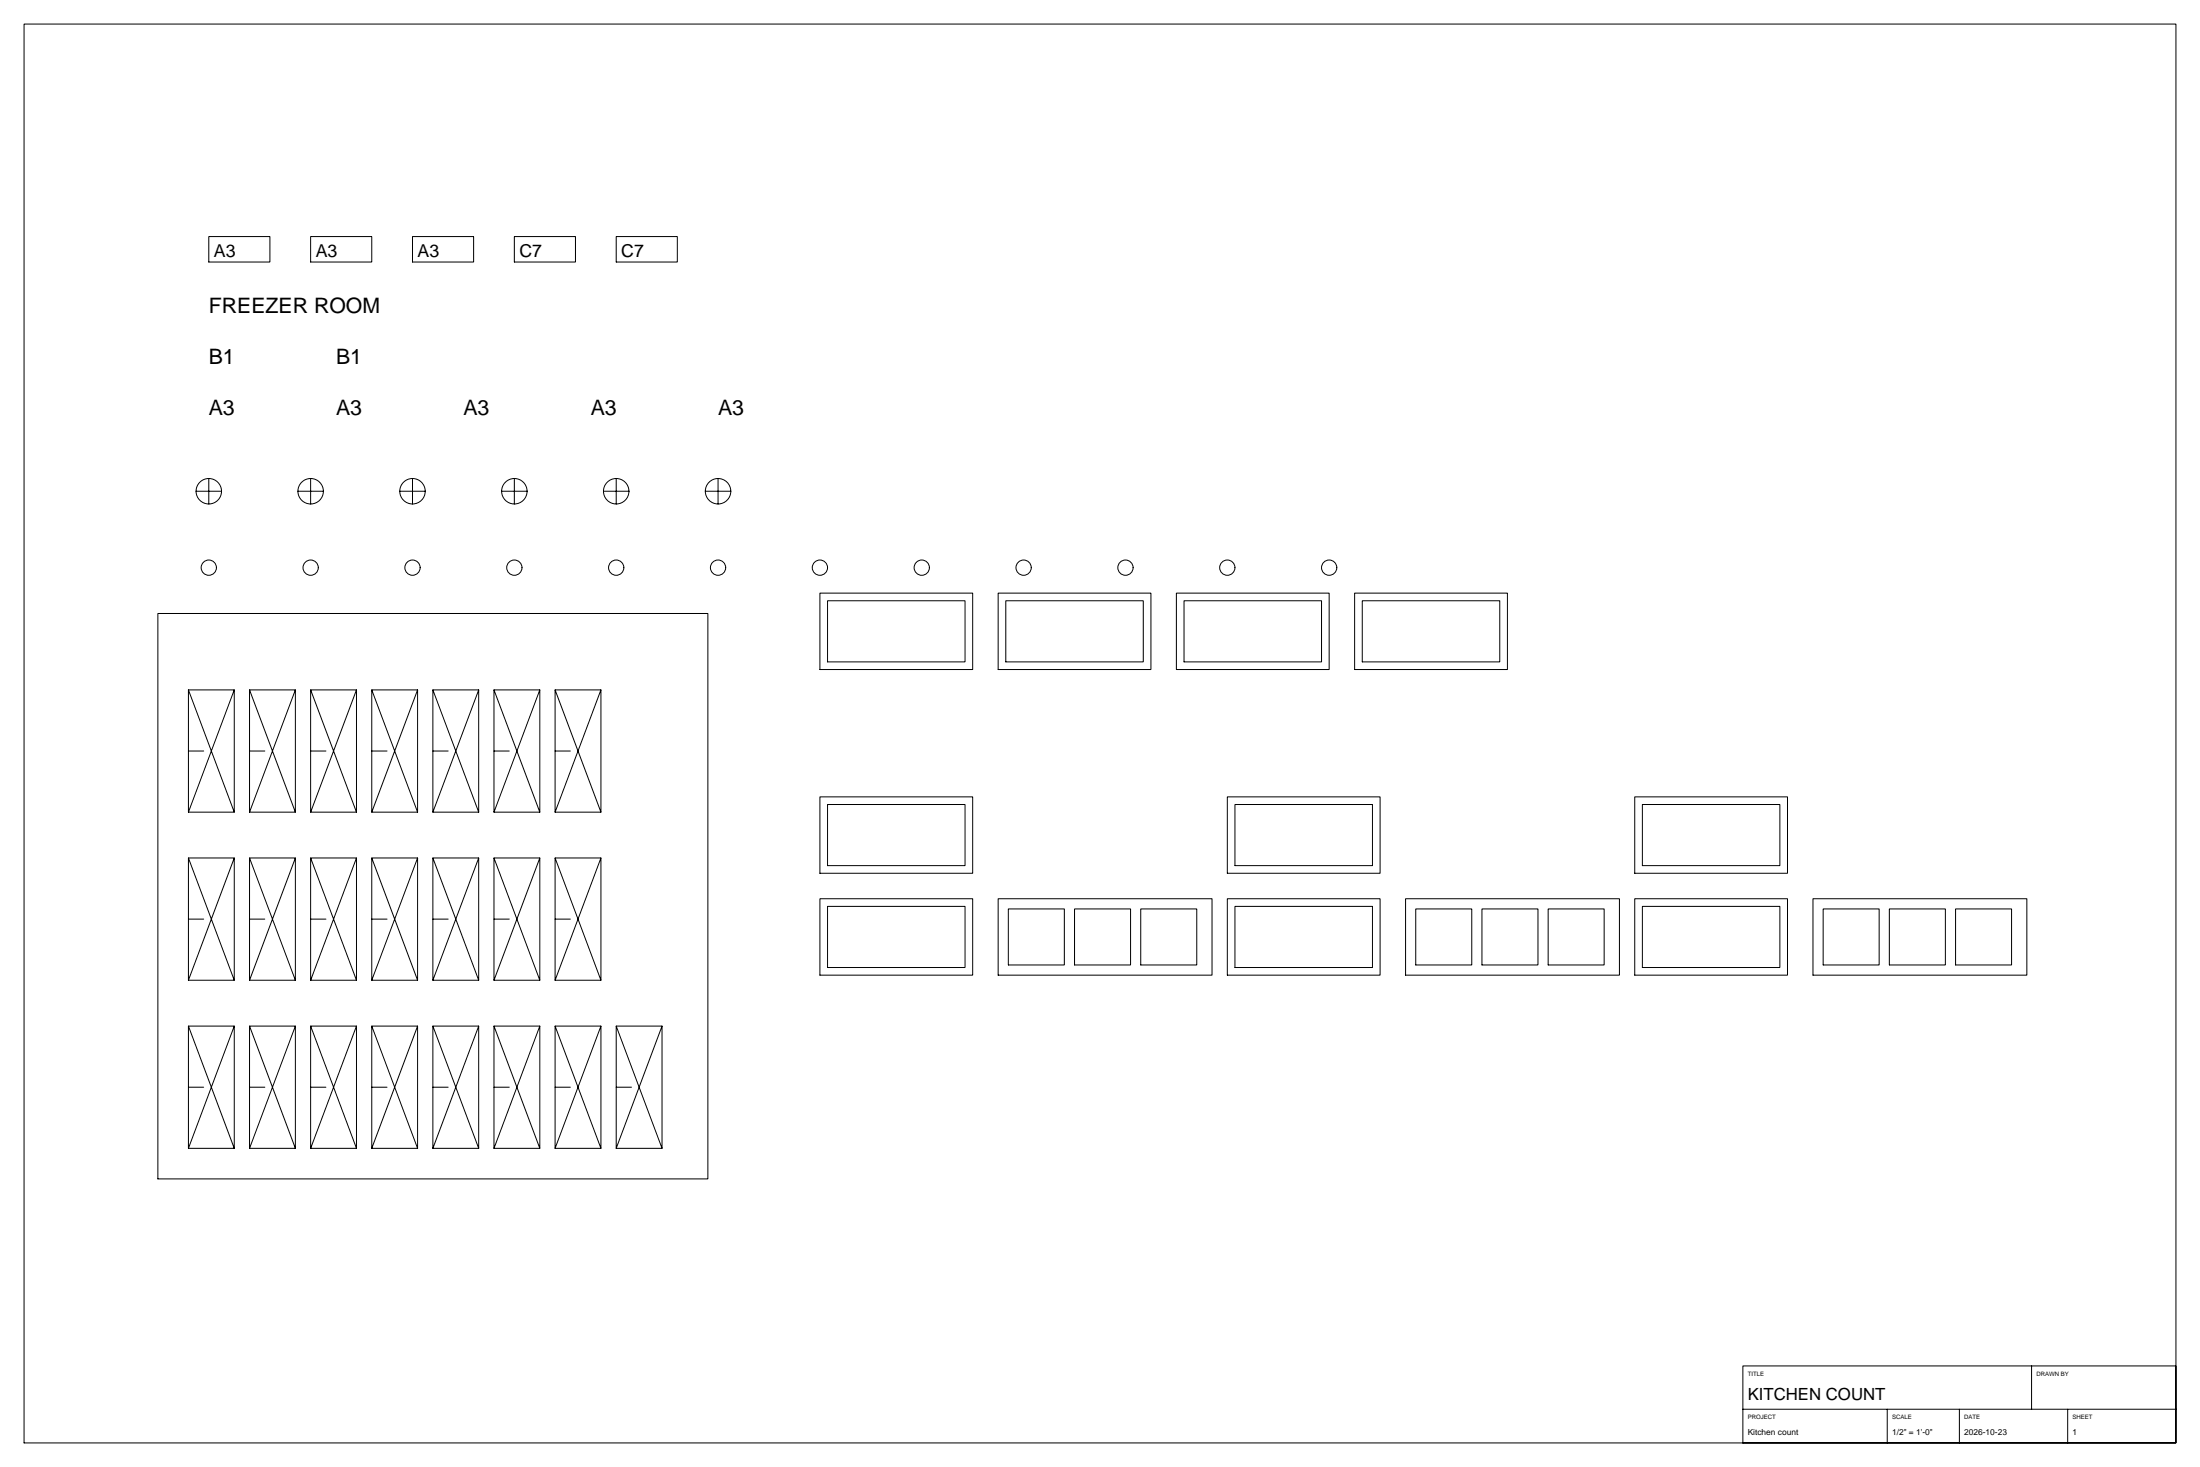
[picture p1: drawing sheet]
<svg xmlns="http://www.w3.org/2000/svg" width="914mm" height="610mm" viewBox="0 0 914 610" stroke-linecap="round" stroke-linejoin="round" font-family="sans-serif">
<g fill="none" stroke="#000" stroke-width=".42">
<path d="M10 10h894.4v589.6h-894.4zM86.8 98.3h25.4v10.6h-25.4zM129.1 98.3h25.4v10.6h-25.4zM171.5 98.3h25.4v10.6h-25.4zM213.8 98.3h25.4v10.6h-25.4zM256.1 98.3h25.4v10.6h-25.4zM86.8 198.8v10.6M129.1 198.8v10.6M171.5 198.8v10.6M213.8 198.8v10.6M256.1 198.8v10.6M298.5 198.8v10.6"/>
<path d="M81.5 204.1h10.6M123.8 204.1h10.6M166.2 204.1h10.5M208.5 204.1h10.6M250.8 204.1h10.6M293.2 204.1h10.5M65.6 254.9h228.6v235h-228.6zM340.8 246.5h63.5v31.7h-63.5zM344 249.6h57.1v25.4h-57.1zM414.9 246.5h63.5v31.7h-63.5zM418 249.6h57.2v25.4h-57.2zM489 246.5h63.5v31.7h-63.5z"/>
<path d="M492.1 249.6h57.2v25.4h-57.2zM563 246.5h63.5v31.7h-63.5zM566.2 249.6h57.2v25.4h-57.2zM78.3 286.7l19.1 50.8M97.4 286.7l-19.1 50.8v-50.8h19.1v50.8h-19.1M103.7 286.7l19.1 50.8M122.8 286.7l-19.1 50.8v-50.8h19.1v50.8h-19.1M129.1 286.7l19.1 50.8M148.2 286.7l-19.1 50.8v-50.8h19.1v50.8h-19.1M154.5 286.7l19.1 50.8M173.6 286.7l-19.1 50.8v-50.8h19.1v50.8h-19.1M179.9 286.7l19.1 50.8"/>
<path d="M199 286.7l-19.1 50.8v-50.8h19.1v50.8h-19.1M205.3 286.7l19.1 50.8M224.4 286.7l-19.1 50.8v-50.8h19.1v50.8h-19.1M230.7 286.7l19.1 50.8M249.8 286.7l-19.1 50.8v-50.8h19.1v50.8h-19.1M78.3 312.1h6.4M103.7 312.1h6.4M129.1 312.1h6.4M154.5 312.1h6.4M179.9 312.1h6.4M205.3 312.1h6.4M230.7 312.1h6.4"/>
<path d="M340.8 331.1h63.5v31.8h-63.5zM344 334.3h57.1v25.4h-57.1zM510.1 331.1h63.5v31.8h-63.5zM513.3 334.3h57.1v25.4h-57.1zM679.5 331.1h63.5v31.8h-63.5zM682.6 334.3h57.2v25.4h-57.2zM78.3 356.5l19.1 50.8M97.4 356.5l-19.1 50.8v-50.8h19.1v50.8h-19.1M103.7 356.5l19.1 50.8M122.8 356.5l-19.1 50.8v-50.8h19.1v50.8h-19.1M129.1 356.5l19.1 50.8M148.2 356.5l-19.1 50.8v-50.8h19.1v50.8h-19.1"/>
<path d="M154.5 356.5l19.1 50.8M173.6 356.5l-19.1 50.8v-50.8h19.1v50.8h-19.1M179.9 356.5l19.1 50.8M199 356.5l-19.1 50.8v-50.8h19.1v50.8h-19.1M205.3 356.5l19.1 50.8M224.4 356.5l-19.1 50.8v-50.8h19.1v50.8h-19.1M230.7 356.5l19.1 50.8M249.8 356.5l-19.1 50.8v-50.8h19.1v50.8h-19.1M340.8 373.5h63.5v31.7h-63.5zM344 376.6h57.1v25.4h-57.1zM414.9 373.5h88.9v31.7h-88.9zM419.1 377.7h23.3v23.3h-23.3z"/>
<path d="M446.6 377.7h23.3v23.3h-23.3zM474.1 377.7h23.3v23.3h-23.3zM510.1 373.5h63.5v31.7h-63.5zM513.3 376.6h57.1v25.4h-57.1zM584.2 373.5h88.9v31.7h-88.9zM588.4 377.7h23.3v23.3h-23.3zM616 377.7h23.2v23.3h-23.2zM643.5 377.7h23.3v23.3h-23.3zM679.5 373.5h63.5v31.7h-63.5zM682.6 376.6h57.2v25.4h-57.2zM753.5 373.5h88.9v31.7h-88.9zM757.8 377.7h23.3v23.3h-23.3z"/>
<path d="M785.3 377.7h23.3v23.3h-23.3zM812.8 377.7h23.3v23.3h-23.3zM78.3 381.9h6.4M103.7 381.9h6.4M129.1 381.9h6.4M154.5 381.9h6.4M179.9 381.9h6.4M205.3 381.9h6.4M230.7 381.9h6.4M78.3 426.4l19.1 50.8M97.4 426.4l-19.1 50.8v-50.8h19.1v50.8h-19.1M103.7 426.4l19.1 50.8"/>
<path d="M122.8 426.4l-19.1 50.8v-50.8h19.1v50.8h-19.1M129.1 426.4l19.1 50.8M148.2 426.4l-19.1 50.8v-50.8h19.1v50.8h-19.1M154.5 426.4l19.1 50.8M173.6 426.4l-19.1 50.8v-50.8h19.1v50.8h-19.1M179.9 426.4l19.1 50.8M199 426.4l-19.1 50.8v-50.8h19.1v50.8h-19.1M205.3 426.4l19.1 50.8M224.4 426.4l-19.1 50.8v-50.8h19.1v50.8h-19.1M230.7 426.4l19.1 50.8M249.8 426.4l-19.1 50.8v-50.8h19.1v50.8h-19.1M256.1 426.4l19.1 50.8"/>
<path d="M275.2 426.4l-19.1 50.8v-50.8h19.1v50.8h-19.1M78.3 451.8h6.4M103.7 451.8h6.4M129.1 451.8h6.4M154.5 451.8h6.4M179.9 451.8h6.4M205.3 451.8h6.4M230.7 451.8h6.4M256.1 451.8h6.4M724.4 567.6h180v32h-180zM844.4 567.6v18M724.4 585.6h180"/>
<path d="M784.4 585.6v14M814.4 585.6v14M859.4 585.6v14"/>
<circle cx="86.8" cy="204.1" r="5.3"/>
<circle cx="129.1" cy="204.1" r="5.3"/>
<circle cx="171.4" cy="204.1" r="5.3"/>
<circle cx="213.8" cy="204.1" r="5.3"/>
<circle cx="256.1" cy="204.1" r="5.3"/>
<circle cx="298.4" cy="204.1" r="5.3"/>
<circle cx="86.8" cy="235.9" r="3.2"/>
<circle cx="129.1" cy="235.9" r="3.2"/>
<circle cx="171.4" cy="235.9" r="3.2"/>
<circle cx="213.8" cy="235.9" r="3.2"/>
<circle cx="256.1" cy="235.9" r="3.2"/>
<circle cx="298.4" cy="235.9" r="3.2"/>
<circle cx="340.8" cy="235.9" r="3.2"/>
<circle cx="383.1" cy="235.9" r="3.2"/>
<circle cx="425.4" cy="235.9" r="3.2"/>
<circle cx="467.8" cy="235.9" r="3.2"/>
<circle cx="510.1" cy="235.9" r="3.2"/>
<circle cx="552.4" cy="235.9" r="3.2"/>
</g>
<g font-size="8.8">
<text x="86.8" y="130">FREEZER ROOM</text>
<text x="86.8" y="151.2">B1</text>
<text x="139.7" y="151.2">B1</text>
<text x="86.8" y="172.4">A3</text>
<text x="139.7" y="172.4">A3</text>
<text x="192.6" y="172.4">A3</text>
<text x="245.5" y="172.4">A3</text>
<text x="298.5" y="172.4">A3</text>
</g>
<g font-size="7.4">
<text x="88.9" y="106.8">A3</text>
<text x="131.2" y="106.8">A3</text>
<text x="173.6" y="106.8">A3</text>
<text x="215.9" y="106.8">C7</text>
<text x="258.2" y="106.8">C7</text>
</g>
<text font-size="7" x="726.4" y="581.6">KITCHEN COUNT</text>
<g font-size="3.5">
<text x="726.4" y="596.1">Kitchen count</text>
<text x="786.4" y="596.1">1/2&quot; = 1'-0&quot;</text>
<text x="816.4" y="596.1">2026-10-23</text>
<text x="861.4" y="596.1">1</text>
</g>
<g font-size="2.5">
<text x="726.4" y="571.6">TITLE</text>
<text x="846.4" y="571.6">DRAWN BY</text>
<text x="726.4" y="589.6">PROJECT</text>
<text x="786.4" y="589.6">SCALE</text>
<text x="816.4" y="589.6">DATE</text>
<text x="861.4" y="589.6">SHEET</text>
</g>
</svg>
